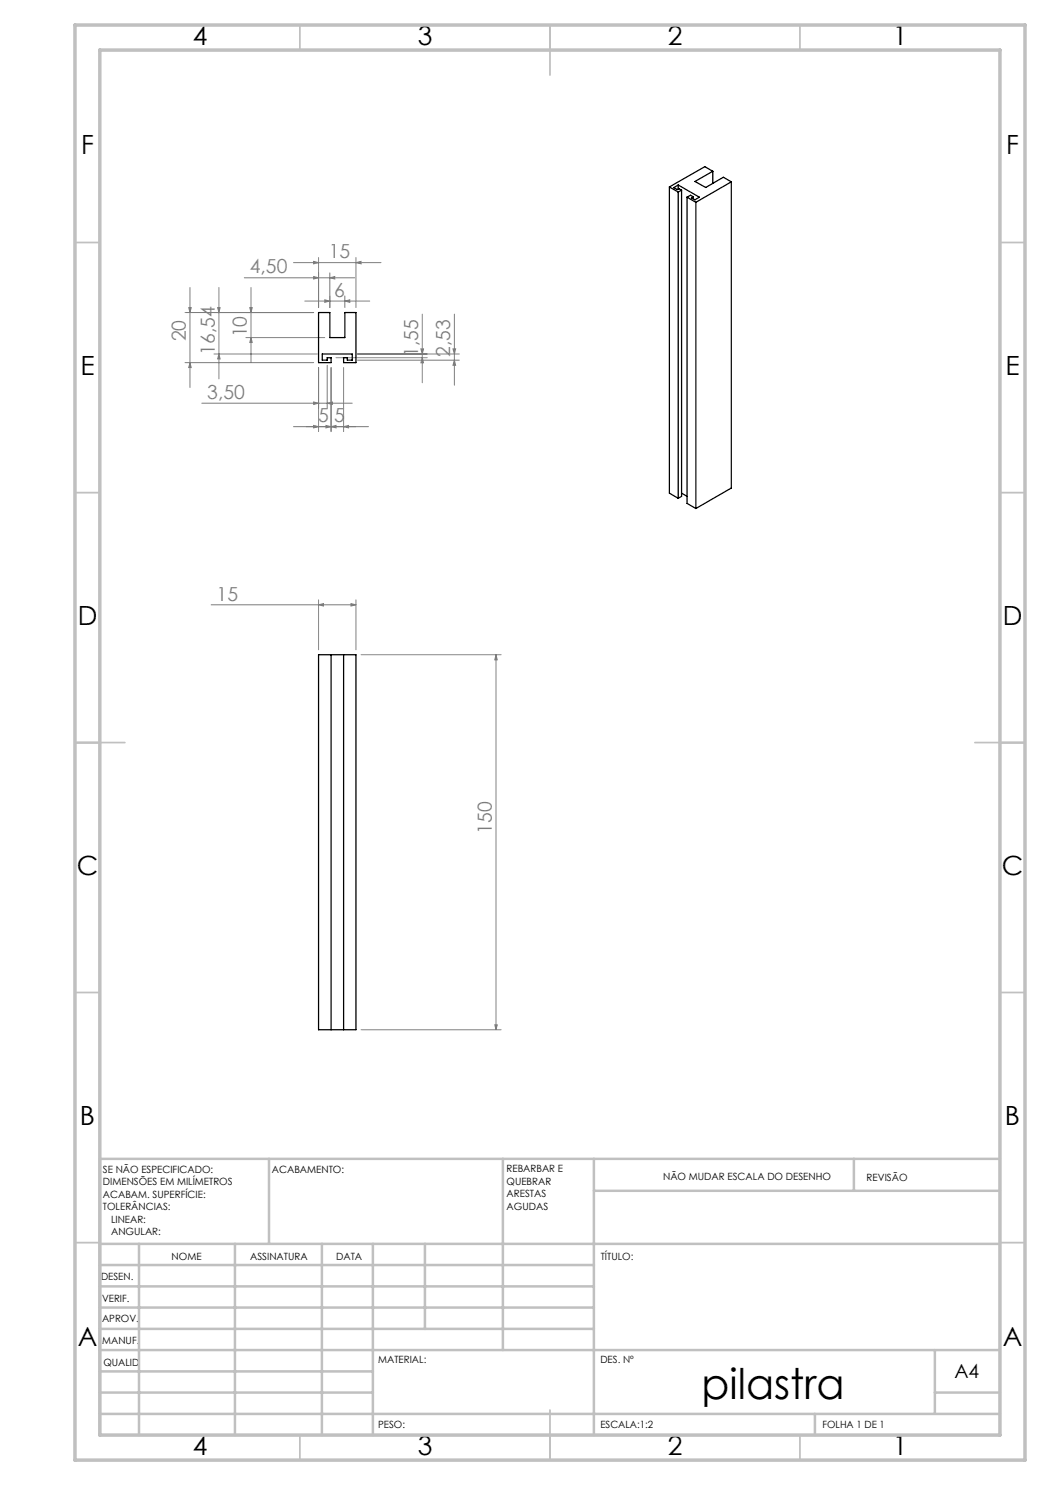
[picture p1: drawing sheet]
<svg xmlns="http://www.w3.org/2000/svg" width="210mm" height="297mm" viewBox="0 0 210 297" stroke-linecap="round" stroke-linejoin="round" font-family="sans-serif">
<g fill="none" stroke="#808080" stroke-width=".2">
<path d="M38 57.5v20M43.8 57.5v18.3M48.9 55.6h22M50.2 57.5v15M58.7 52.5h17.5M62.7 52.3l1 .2-1 .3zM62.7 55.3l1 .3-1 .2zM63.7 51.5v10M64.9 60l1.1 .2-1.1 .3zM66 55.6l1-.3v.5zM66 54.6v6.9M69 59.2v2.3"/>
<path d="M71.2 52.5l1-.2v.5zM71.2 51.5v10M37 62.5h25.7M37 72.5h25.7M37.7 61.5h.5l-.2 1zM38 72.5l.2 1h-.5zM42.8 70.8h20.7M43.5 61.5h.5l-.2 1zM43.8 70.8l.2 1h-.5zM49.2 67.5h15.7M50 61.5h.4l-.2 1zM50.2 67.5l.2 1h-.4z"/>
<path d="M61 60.2h12.9M63.7 73.5v12.8M65.4 73.1v8.5M66.2 73.5v12.8M67.2 71.5h18.2M68.7 73.5v12.8M69 60.2l1-.2v.5zM71.5 70.8h20.4M71.5 72h20.4M84.2 69.8h.5l-.2 1zM84.5 62.8v13.7M84.5 71.5l.2 1.1h-.5z"/>
<path d="M90.6 69.8h.5l-.2 1zM90.9 62.8v14.2M90.9 72l.2 1.1h-.5zM40.4 80.6h30M58.7 85.3h15M62.7 85.1l1 .2-1 .3zM62.7 80.4l1 .2-1 .3zM65.2 85.1l1 .2-1 .3zM65.4 80.6l1.1-.2v.5zM66.2 85.3l1-.2v.5zM68.7 85.3l1-.2v.5zM63.7 120v10"/>
<path d="M71.2 120v10M42.2 121h29M63.7 121l1-.3v.5zM70.2 120.7l1 .3-1 .2zM72.2 130.9h28M99.2 130.9v75M99.2 130.9l.2 1.1h-.4zM72.2 205.9h28M99 205h.4l-.2 .9z"/>
</g>
<g fill="none" stroke="#c0c0c0" stroke-width=".35">
<path d="M60 5v5M110 5v10M160 5v5M15 48.5h5M200 48.5h5M15 98.5h5M200 98.5h5M15 148.5h10M195 148.5h10M15 198.5h5M200 198.5h5M15 248.5h5"/>
<path d="M200 248.5h5M60 287v5M110 282v10M160 287v5"/>
</g>
<g fill="none" stroke="#c0c0c0" stroke-width=".5">
<path d="M53.8 231.8v17M100.6 231.8v38.2M118.8 231.8v55.2M118.8 238.2h81.2M170.8 231.8v6.4M200 231.8h-180v55.2M20 248.8h180M20 257.3h98.8M20 253h98.8M27.8 248.8v38.2M47 248.8v38.2M64.4 248.8v38.2"/>
<path d="M74.6 248.8v38.2M85 248.8v17M20 265.8h98.8M20 261.5h98.8M20 278.5h54.6M20 274.3h54.6M20 270h180M187 278.5h13M187 270v12.8M20 282.8h180M163 282.8v4.2"/>
</g>
<path d="M15 5h190v287h-190zM20 10h180v277h-180z" fill="none" stroke="#c0c0c0" stroke-width=".7"/>
<g fill="#808080">
<path d="M70.2 120.7l1 .3-1 .2zM63.7 121l1-.3v.5z"/>
<path d="M64.9 60l1.1 .2-1.1 .3zM69 60.2l1-.2v.5zM65.2 85.1l1 .2-1 .3zM68.7 85.3l1-.2v.5z"/>
<path d="M62.7 55.3l1 .3-1 .2zM66 55.6l1-.3v.5zM62.7 85.1l1 .2-1 .3zM66.2 85.3l1-.2v.5zM62.7 80.4l1 .2-1 .3zM65.4 80.6l1.1-.2v.5z"/>
<path d="M71.2 52.5l1-.2v.5zM62.7 52.3l1 .2-1 .3z"/>
<path d="M99.2 130.9l.2 1.1h-.4zM99 205h.4l-.2 .9zM37.7 61.5h.5l-.2 1zM38 72.5l.2 1h-.5zM50 61.5h.4l-.2 1zM50.2 67.5l.2 1h-.4zM43.5 61.5h.5l-.2 1zM43.8 70.8l.2 1h-.5zM90.6 69.8h.5l-.2 1zM90.9 72l.2 1.1h-.5zM84.2 69.8h.5l-.2 1zM84.5 71.5l.2 1.1h-.5z"/>
</g>
<g fill="none" stroke="#000" stroke-width=".25">
<path d="M133.9 37.4l1.7 1M133.9 37.4v61.2l1.7 1.1M135.6 37l4.3 2.4-.9 .6-.7-.4 .3-.2M135.6 37l-.8 .5 .7 .4 .3-.2 .5 .3M135.6 37v.8M135.6 38.4v61.3M136.3 38l-.7 .4M136.3 38v61.3l-.7 .4M137.4 39.4v61.3l1.8 1M137.4 39.4l1.8 1.1M138.6 39.4l-.5-.4-.7 .4M138.6 39.4v.4"/>
<path d="M142.6 34.3l-1.6-1-7.1 4.1M142.6 34.3l-3.6 2 2.1 1.2 3.6-2 1.6 .9M142.6 34.3v2.4M146.3 36.4l-7.1 4.1M146.3 36.4v61.2l-7.1 4.1M139.2 40.5v61.2M63.7 62.5h2.3v5h3v-5h2.2v10h-2.5v-1h.8v.5h.9v-1.2h-5.9v1.2h.9v-.5h.8v1h-2.5zM136.3 98.6l1.1 .7M63.7 130.9h7.5v75h-7.5zM66.2 130.9v75M68.7 130.9v75"/>
</g>
<text font-size="8.5" x="140.3" y="279.7">pilastra</text>
<g font-size="5.3">
<text x="38.5" y="9">4</text>
<text x="83.5" y="9">3</text>
<text x="133.6" y="9">2</text>
<text x="178.6" y="9">1</text>
<text x="16.2" y="30.8">F</text>
<text x="201.2" y="30.8">F</text>
<text x="16.1" y="75">E</text>
<text x="201.1" y="75">E</text>
<text x="15.5" y="125">D</text>
<text x="200.5" y="125">D</text>
<text x="15.4" y="175">C</text>
<text x="200.4" y="175">C</text>
<text x="16" y="225">B</text>
<text x="201" y="225">B</text>
<text x="15.5" y="269.3">A</text>
<text x="200.5" y="269.3">A</text>
<text x="38.5" y="291">4</text>
<text x="83.5" y="291">3</text>
<text x="133.6" y="291">2</text>
<text x="178.6" y="291">1</text>
</g>
<g font-size="3.9" fill="#808080">
<text x="65.7" y="51.7">15</text>
<text x="50" y="54.7">4,50</text>
<text x="66.8" y="59.3">6</text>
<text x="37.2" y="68.3" transform="rotate(-90 37.2 68.3)">20</text>
<text x="43" y="70.9" transform="rotate(-90 43 70.9)">16,54</text>
<text x="49.4" y="67.5" transform="rotate(-90 49.4 67.5)">10</text>
<text x="83.6" y="71.4" transform="rotate(-90 83.6 71.4)">1,55</text>
<text x="90" y="71.4" transform="rotate(-90 90 71.4)">2,53</text>
<text x="41.5" y="79.8">3,50</text>
<text x="63.7" y="84.5">5</text>
<text x="66.8" y="84.5">5</text>
<text x="43.3" y="120.1">15</text>
<text x="98.4" y="166.8" transform="rotate(-90 98.4 166.8)">150</text>
</g>
<text font-size="3.9" x="190.9" y="275.5">A4</text>
<g font-size="2">
<text x="20.6" y="234.6">SE NÃO ESPECIFICADO:</text>
<text x="20.6" y="237.1">DIMENSÕES EM MILÍMETROS</text>
<text x="20.6" y="239.6">ACABAM. SUPERFÍCIE:</text>
<text x="54.4" y="234.6">ACABAMENTO:</text>
<text x="101.3" y="234.5">REBARBAR E</text>
<text x="101.3" y="237">QUEBRAR</text>
<text x="101.3" y="239.5">ARESTAS</text>
<text x="132.6" y="236">NÃO MUDAR ESCALA DO DESENHO</text>
<text x="173.3" y="236.2">REVISÃO</text>
<text x="20.6" y="242.1">TOLERÂNCIAS:</text>
<text x="22.2" y="244.6">LINEAR:</text>
<text x="101.3" y="242">AGUDAS</text>
<text x="22.2" y="247.1">ANGULAR:</text>
<text x="34.3" y="252">NOME</text>
<text x="50" y="251.9">ASSINATURA</text>
<text x="67.2" y="251.9">DATA</text>
<text x="120.2" y="251.9">TÍTULO:</text>
<text x="20.2" y="256.1">DESEN.</text>
<text x="20.4" y="260.3">VERIF.</text>
<text x="20.4" y="264.4">APROV.</text>
<text x="20.5" y="268.8">MANUF.</text>
<text x="20.7" y="273.1">QUALID</text>
<text x="75.7" y="272.5">MATERIAL:</text>
<text x="120.1" y="272.5">DES. Nº</text>
<text x="75.6" y="285.5">PESO:</text>
<text x="120.1" y="285.6">ESCALA:1:2</text>
<text x="164.5" y="285.6">FOLHA 1 DE 1</text>
</g>
</svg>
